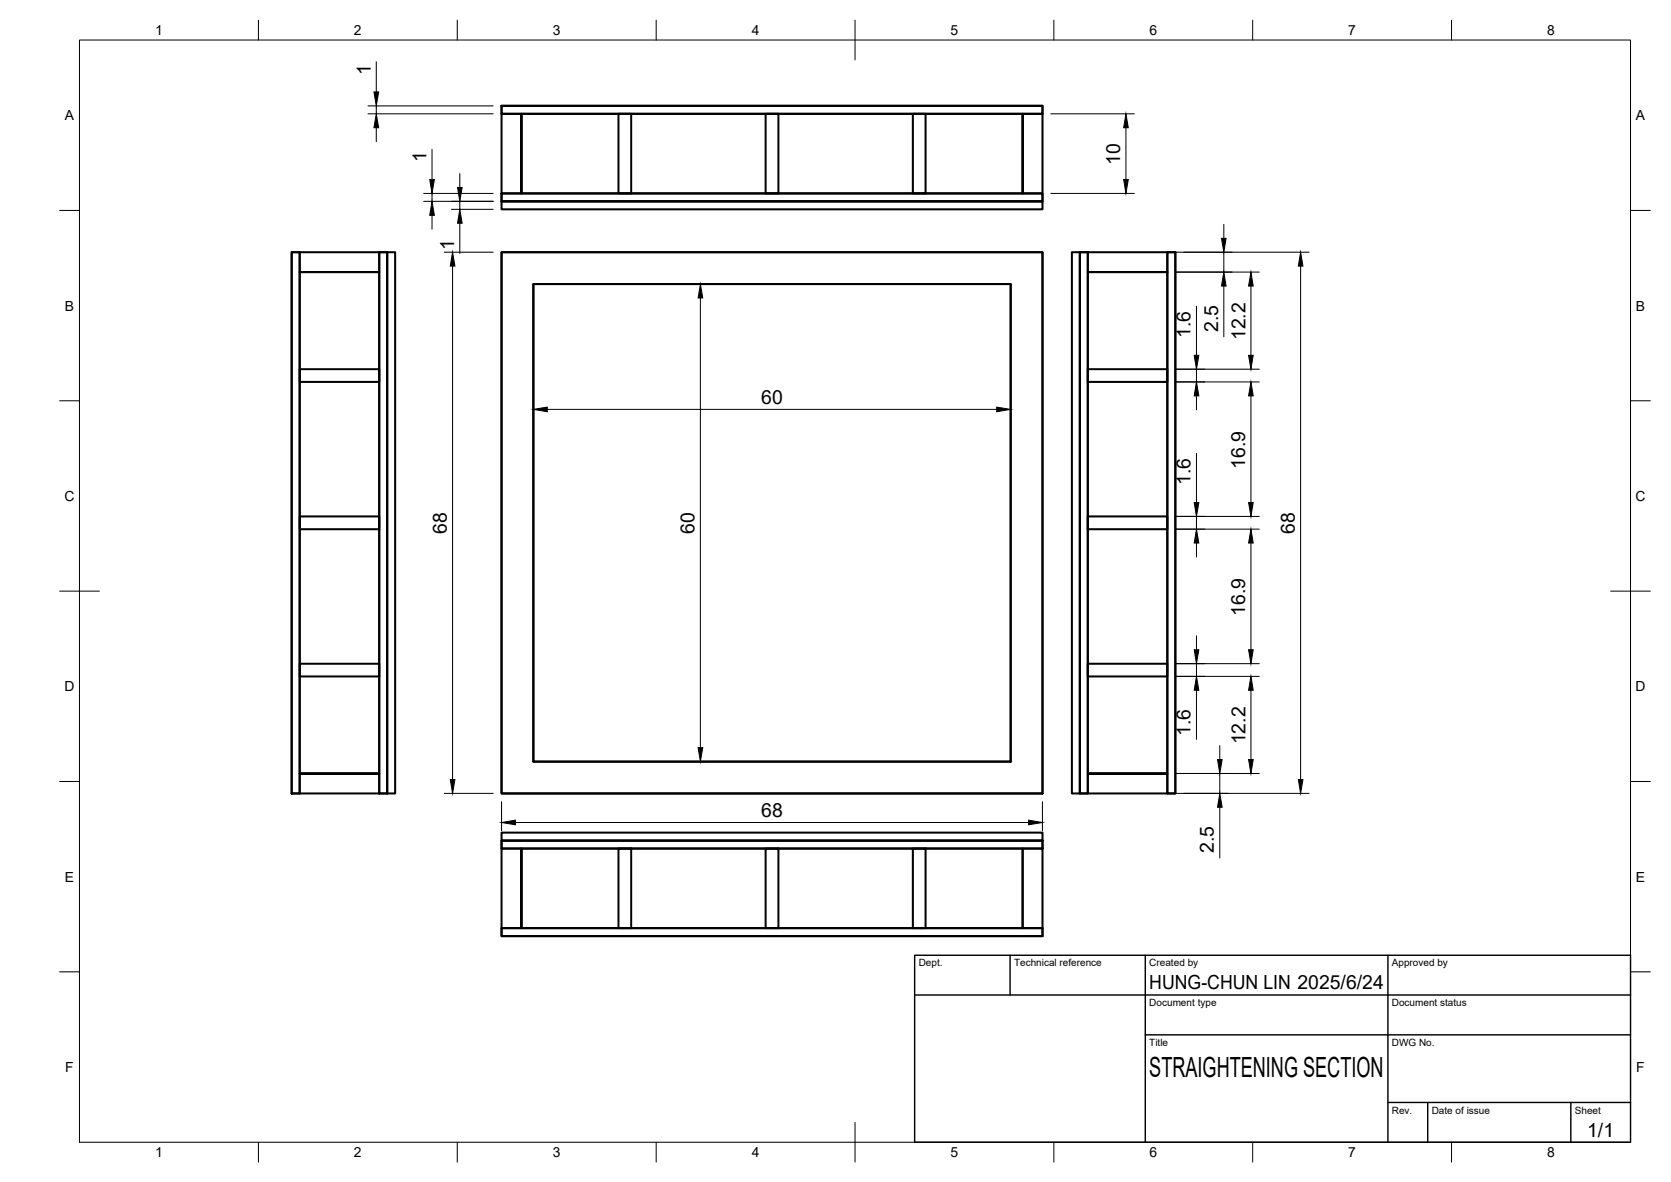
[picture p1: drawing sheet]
<svg xmlns="http://www.w3.org/2000/svg" width="420mm" height="297mm" viewBox="0 0 420 297" stroke-linecap="round" stroke-linejoin="round" font-family="sans-serif">
<!-- layer: Visible -->
<g fill="none" stroke="#000" stroke-width=".51">
<path d="M126.1 26.6h136v2h-136zM126.1 28.6v20M131.1 28.6v20v-20M155.5 28.6h3.2v20h-3.2zM192.5 28.6h3.2v20h-3.2zM229.5 28.6h3.2v20h-3.2zM257.1 28.6v20v-20M262.1 28.6v20M126.1 50.6h136v2h-136zM126.1 48.6h136v2h-136zM73.3 63.4h2.1v136h-2.1zM75.4 63.4h20"/>
<path d="M75.4 68.4h20M95.4 63.4h1.9v136h-1.9zM97.3 63.4h2.1v136h-2.1zM126.1 63.4h136v136h-136zM134.1 71.4h120v120h-120zM269.5 63.4h2v136h-2zM271.5 63.4h2v136h-2zM273.5 63.4h20M293.5 63.4h2v136h-2zM293.5 68.4h-20h20M295.5 63.4h-2v136h-20M295.5 63.4v136h-2"/>
<path d="M75.4 92.8h20v3.2h-20zM273.5 92.8h20v3.2h-20zM75.4 129.8h20v3.2h-20zM273.5 129.8h20v3.2h-20zM75.4 166.8h20v3.2h-20zM273.5 166.8h20v3.2h-20zM75.4 194.4h20h-20M75.4 199.4h20M293.5 194.4h-20h20M126.1 213.2v20h136v2.1h-136v-2.1M126.1 209.2h136v2.1h-136zM126.1 211.3h136v1.9h-136z"/>
<path d="M155.5 213.2h3.2v20h-3.2zM192.5 213.2h3.2v20h-3.2zM229.5 213.2h3.2v20h-3.2zM257.1 213.2v20M262.1 213.2v20M126.1 233.2h136v2.1h-136zM131.1 233.2v-20v20"/>
</g>
<!-- layer: BORDER -->
<g fill="none" stroke="#000" stroke-width=".25">
<path d="M20 10.1h390v276.9h-390zM65 5.1v5M115 5.1v5M165 5.1v5M215 5.1v10M265 5.1v5M315 5.1v5M365 5.1v5M15 52.9h5M410 52.9h5M15 100.7h5M410 100.7h5"/>
<path d="M15 148.6h10M405 148.6h10M15 196.4h5M410 196.4h5M15 244.2h5M410 244.2h5M65 287v5M115 287v5M165 287v5M215 282.1v9.9M265 287v5M315 287v5"/>
<path d="M365 287v5"/>
</g>
<!-- layer: TITLEBLOCK -->
<path d="M230 240.1h180v46.9h-180zM230 250h180M254 240.1v9.9M288 240.1v46.9M349 240.1v46.9M288 260.1h122M349 277.1h61M359 277.1v9.9M395 277.1v9.9" fill="none" stroke="#000" stroke-width=".36"/>
<!-- layer: FD_Dimensions -->
<g fill="none" stroke="#000" stroke-width=".25">
<path d="M94.6 15.5v7.6M92.5 28.6h31.5M92.5 26.6h31.5M94.6 26.6v2M94.6 32.1v3.5M108.6 37.5v7.6M264.2 28.6h21M283.1 32.1v13M106.5 50.6h17.5M106.5 48.6h17.5M108.6 48.6v2M108.6 54.1v3.5"/>
<path d="M113.5 52.6h10.5M115.6 43.6v3.5M115.6 50.6v2M115.6 56.1v7.6M264.2 48.6h21M307.7 56.4v3.5M111.7 63.4h12.3M113.8 66.9v129M134.1 73.5v31.5M136.2 71.4h42M176.1 74.9v113M254.1 73.5v31.5"/>
<path d="M295.6 68.4h21M295.6 63.4h33.5M300.8 76.9v12.4M307.7 63.4v5M307.7 71.9v12.7M314.5 71.9v17.4M327 66.9v129M295.6 92.8h21M295.6 96h21M300.8 92.8v3.2M300.8 99.5v3.5M314.5 99.5v26.8"/>
<path d="M137.6 102.9h113M300.8 113.9v12.4M295.6 129.8h21M295.6 133h21M300.8 129.8v3.2M300.8 136.5v3.5M314.5 136.5v26.8M300.8 159.8v3.5M295.6 166.8h21M295.6 170h21M300.8 166.8v3.2M300.8 173.5v12.3"/>
<path d="M314.5 173.5v17.4M111.7 199.4h12.3M136.2 191.4h42M295.6 194.4h21M295.6 199.4h33.5M306.7 187.4v3.5M306.7 194.4v5M126.1 201.5v7.3M129.6 206.7h129M262.1 201.5v7.3M306.7 202.9v12.7"/>
</g>
<g fill="#000" stroke="#000" stroke-width=".25">
<path d="M94.6 28.6l.6 3.5h-1.2zM94 23.1h1.2l-.6 3.5zM283.1 28.6l.6 3.5h-1.2zM108.6 50.6l.6 3.5h-1.1zM108.1 45.1h1.1l-.6 3.5zM115 47.1h1.2l-.6 3.5zM115.6 52.6l.6 3.5h-1.2zM282.5 45.1h1.2l-.6 3.5zM307.1 59.9h1.2l-.6 3.5zM113.8 63.4l.6 3.5h-1.2zM176.1 71.4l.6 3.5h-1.2zM307.7 68.4l.6 3.5h-1.2z"/>
<path d="M314.5 68.4l.6 3.5h-1.2zM327 63.4l.6 3.5h-1.1zM300.8 96l.6 3.5h-1.1zM300.3 89.3h1.1l-.6 3.5zM313.9 89.3h1.2l-.6 3.5zM314.5 96l.6 3.5h-1.2zM134.1 102.9l3.5-.6v1.2zM250.6 102.3l3.5 .6-3.5 .6zM300.8 133l.6 3.5h-1.1zM300.3 126.3h1.1l-.6 3.5zM313.9 126.3h1.2l-.6 3.5zM314.5 133l.6 3.5h-1.2z"/>
<path d="M300.3 163.3h1.1l-.6 3.5zM300.8 170l.6 3.5h-1.1zM313.9 163.3h1.2l-.6 3.5zM314.5 170l.6 3.5h-1.2zM113.2 195.9h1.2l-.6 3.5zM175.5 187.9h1.2l-.6 3.5zM306.1 190.9h1.2l-.6 3.5zM313.9 190.9h1.2l-.6 3.5zM326.5 195.9h1.1l-.6 3.5zM126.1 206.7l3.5-.6v1.2zM258.6 206.1l3.5 .6-3.5 .6zM306.7 199.4l.6 3.5h-1.2z"/>
</g>
<text font-size="7" x="289" y="270.6">STRAIGHTENING SECTION</text>
<g font-size="4.9">
<text x="93.2" y="18.7" transform="rotate(-90 93.2 18.7)">1</text>
<text x="107.2" y="40.7" transform="rotate(-90 107.2 40.7)">1</text>
<text x="281.6" y="41.5" transform="rotate(-90 281.6 41.5)">10</text>
<text x="114.2" y="62.8" transform="rotate(-90 114.2 62.8)">1</text>
<text x="306.3" y="83.4" transform="rotate(-90 306.3 83.4)">2.5</text>
<text x="299.4" y="84.9" transform="rotate(-90 299.4 84.9)">1.6</text>
<text x="313.1" y="85.5" transform="rotate(-90 313.1 85.5)">12.2</text>
<text x="191.4" y="101.4">60</text>
<text x="313.1" y="117.8" transform="rotate(-90 313.1 117.8)">16.9</text>
<text x="299.4" y="121.9" transform="rotate(-90 299.4 121.9)">1.6</text>
<text x="112.3" y="134.1" transform="rotate(-90 112.3 134.1)">68</text>
<text x="174.6" y="134.1" transform="rotate(-90 174.6 134.1)">60</text>
<text x="325.6" y="134.1" transform="rotate(-90 325.6 134.1)">68</text>
<text x="313.1" y="154.8" transform="rotate(-90 313.1 154.8)">16.9</text>
<text x="299.4" y="184.9" transform="rotate(-90 299.4 184.9)">1.6</text>
<text x="313.1" y="187.1" transform="rotate(-90 313.1 187.1)">12.2</text>
<text x="191.4" y="205.2">68</text>
<text x="305.2" y="214.4" transform="rotate(-90 305.2 214.4)">2.5</text>
<text x="289" y="248.5">HUNG-CHUN LIN 2025/6/24</text>
<text x="399.1" y="285.7">1/1</text>
</g>
<g font-size="3.5">
<text x="39" y="8.8">1</text>
<text x="89" y="8.8">2</text>
<text x="139" y="8.8">3</text>
<text x="189" y="8.8">4</text>
<text x="239" y="8.8">5</text>
<text x="289" y="8.8">6</text>
<text x="339" y="8.8">7</text>
<text x="389" y="8.8">8</text>
<text x="16.3" y="30.2">A</text>
<text x="411.3" y="30.2">A</text>
<text x="16.3" y="78">B</text>
<text x="411.3" y="78">B</text>
<text x="16.2" y="125.9">C</text>
<text x="411.2" y="125.9">C</text>
<text x="16.2" y="173.7">D</text>
<text x="411.2" y="173.7">D</text>
<text x="16.3" y="221.6">E</text>
<text x="411.3" y="221.6">E</text>
<text x="16.4" y="269.4">F</text>
<text x="411.4" y="269.4">F</text>
<text x="39" y="290.8">1</text>
<text x="89" y="290.8">2</text>
<text x="139" y="290.8">3</text>
<text x="189" y="290.8">4</text>
<text x="239" y="290.8">5</text>
<text x="289" y="290.8">6</text>
<text x="339" y="290.8">7</text>
<text x="389" y="290.8">8</text>
</g>
<g font-size="2.5">
<text x="231" y="242.9">Dept.</text>
<text x="255" y="242.9">Technical reference</text>
<text x="289" y="242.9">Created by</text>
<text x="350" y="242.9">Approved by</text>
<text x="289" y="252.8">Document type</text>
<text x="350" y="252.8">Document status</text>
<text x="289" y="262.9">Title</text>
<text x="350" y="262.9">DWG No.</text>
<text x="350" y="279.9">Rev.</text>
<text x="360" y="279.9">Date of issue</text>
<text x="396" y="279.9">Sheet</text>
</g>
</svg>
